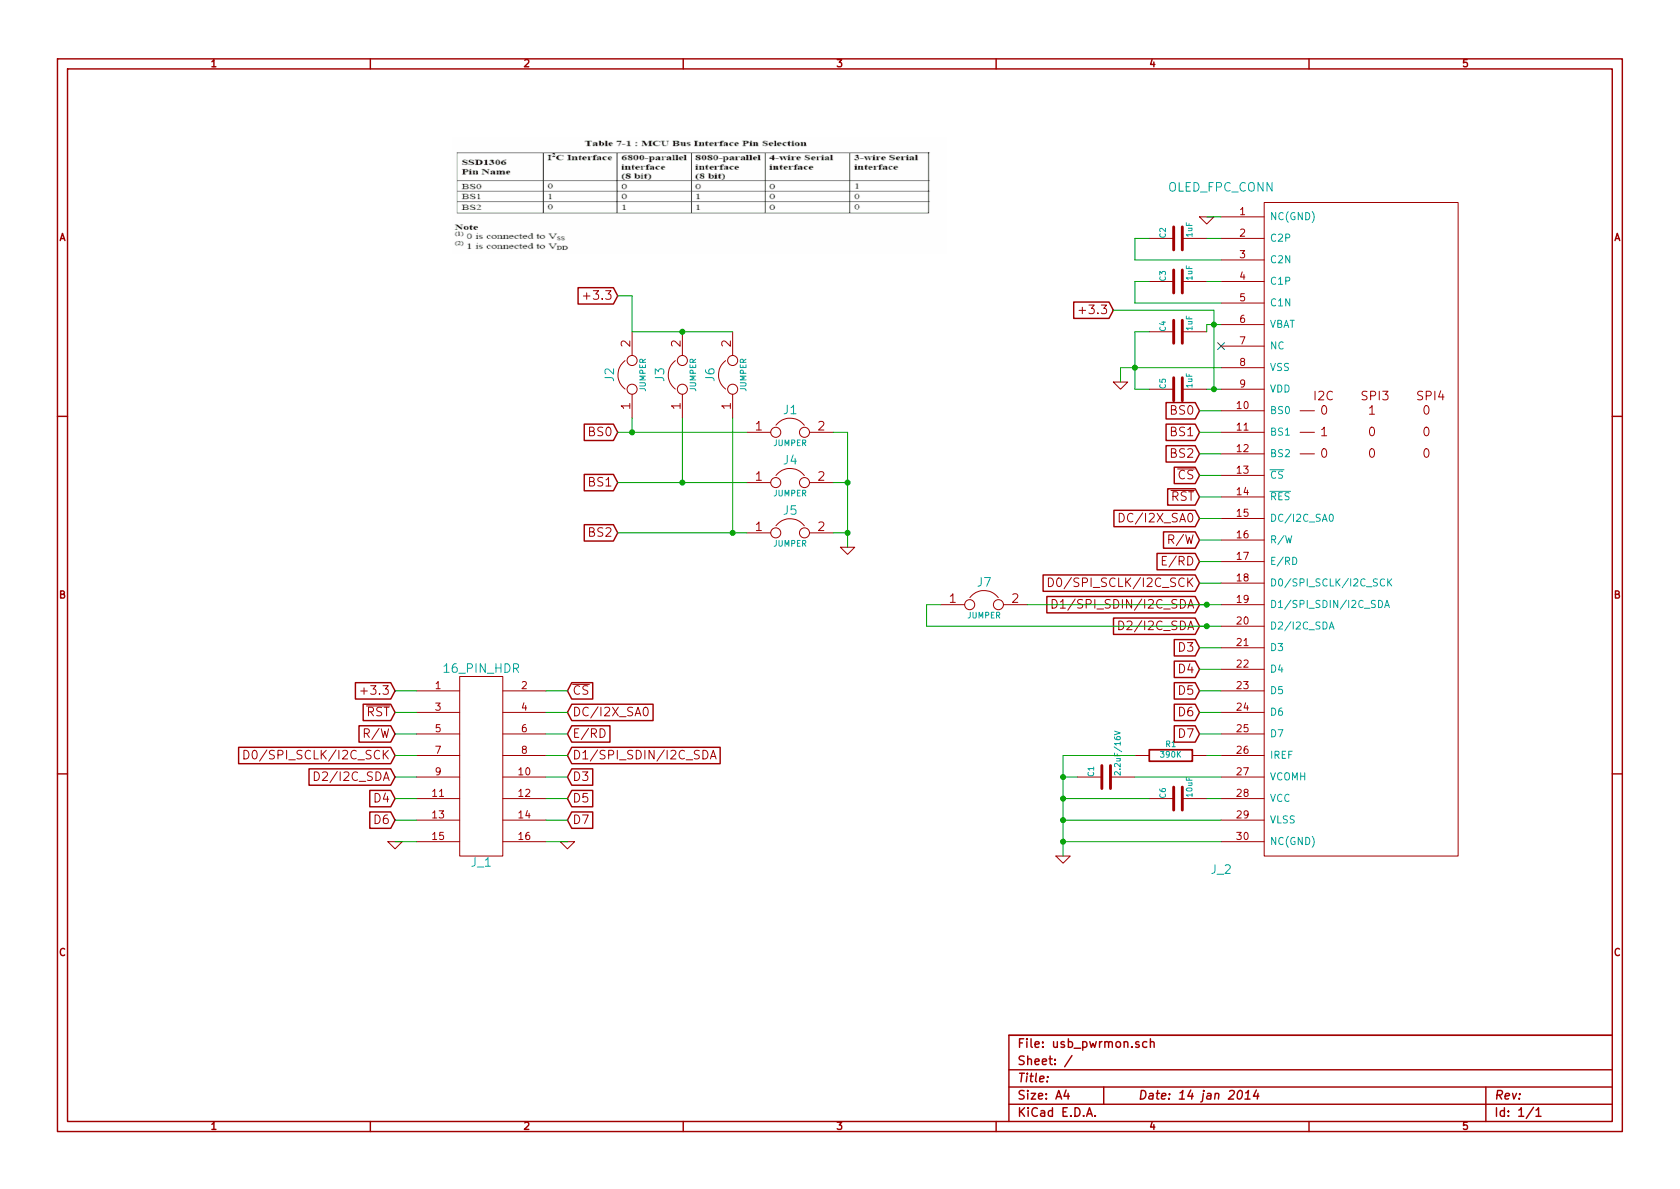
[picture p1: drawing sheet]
EESchema Schematic File Version 2
LIBS:power
LIBS:device
LIBS:transistors
LIBS:conn
LIBS:linear
LIBS:regul
LIBS:74xx
LIBS:cmos4000
LIBS:adc-dac
LIBS:memory
LIBS:xilinx
LIBS:special
LIBS:microcontrollers
LIBS:dsp
LIBS:microchip
LIBS:analog_switches
LIBS:motorola
LIBS:texas
LIBS:intel
LIBS:audio
LIBS:interface
LIBS:digital-audio
LIBS:philips
LIBS:display
LIBS:cypress
LIBS:siliconi
LIBS:opto
LIBS:atmel
LIBS:contrib
LIBS:valves
LIBS:usb_pwrmon
LIBS:usb_pwrmon-cache
EELAYER 27 0
EELAYER END
$Descr A4 11693 8268
encoding utf-8
Sheet 1 1
Title ""
Date "14 jan 2014"
Rev ""
Comp ""
Comment1 ""
Comment2 ""
Comment3 ""
Comment4 ""
$EndDescr
$Comp
L OLED_FPC_CONN J_2
U 1 1
P 8500 1500
F 0 "J_2" H 8500 -3050 60  0000 C CNN
F 1 "OLED_FPC_CONN" H 8500 1700 60  0000 C CNN
F 2 "" H 8500 1150 60  0000 C CNN
F 3 "" H 8500 1150 60  0000 C CNN
	1    8500 1500
	1    0    0    -1  
$EndComp
$Comp
L GND #PWR01
U 1 1
P 8400 1500
F 0 "#PWR01" H 8400 1500 30  0001 C CNN
F 1 "GND" H 8400 1430 30  0001 C CNN
F 2 "" H 8400 1500 60  0000 C CNN
F 3 "" H 8400 1500 60  0000 C CNN
	1    8400 1500
	1    0    0    -1  
$EndComp
$Comp
L C C2
U 1 1
P 8200 1650
F 0 "C2" H 8200 1750 40  0000 L CNN
F 1 "1uF" H 8206 1565 40  0000 L CNN
F 2 "~" H 8238 1500 30  0000 C CNN
F 3 "~" H 8200 1650 60  0000 C CNN
	1    8200 1650
	0    -1   -1   0   
$EndComp
$Comp
L C C3
U 1 1
P 8200 1950
F 0 "C3" H 8200 2050 40  0000 L CNN
F 1 "1uF" H 8206 1865 40  0000 L CNN
F 2 "~" H 8238 1800 30  0000 C CNN
F 3 "~" H 8200 1950 60  0000 C CNN
	1    8200 1950
	0    -1   -1   0   
$EndComp
$Comp
L C C4
U 1 1
P 8200 2300
F 0 "C4" H 8200 2400 40  0000 L CNN
F 1 "1uF" H 8206 2215 40  0000 L CNN
F 2 "~" H 8238 2150 30  0000 C CNN
F 3 "~" H 8200 2300 60  0000 C CNN
	1    8200 2300
	0    -1   -1   0   
$EndComp
$Comp
L C C5
U 1 1
P 8200 2700
F 0 "C5" H 8200 2800 40  0000 L CNN
F 1 "1uF" H 8206 2615 40  0000 L CNN
F 2 "~" H 8238 2550 30  0000 C CNN
F 3 "~" H 8200 2700 60  0000 C CNN
	1    8200 2700
	0    -1   -1   0   
$EndComp
NoConn ~ 8500 2400
Text GLabel 7750 2150 0    60   Input ~ 0
+3.3
$Comp
L GND #PWR02
U 1 1
P 7800 2650
F 0 "#PWR02" H 7800 2650 30  0001 C CNN
F 1 "GND" H 7800 2580 30  0001 C CNN
F 2 "" H 7800 2650 60  0000 C CNN
F 3 "" H 7800 2650 60  0000 C CNN
	1    7800 2650
	1    0    0    -1  
$EndComp
$Comp
L JUMPER J2
U 1 1
P 4400 2600
F 0 "J2" H 4400 2750 60  0000 C CNN
F 1 "JUMPER" H 4400 2520 40  0000 C CNN
F 2 "~" H 4400 2600 60  0000 C CNN
F 3 "~" H 4400 2600 60  0000 C CNN
	1    4400 2600
	0    -1   -1   0   
$EndComp
$Comp
L JUMPER J6
U 1 1
P 5100 2600
F 0 "J6" H 5100 2750 60  0000 C CNN
F 1 "JUMPER" H 5100 2520 40  0000 C CNN
F 2 "~" H 5100 2600 60  0000 C CNN
F 3 "~" H 5100 2600 60  0000 C CNN
	1    5100 2600
	0    -1   -1   0   
$EndComp
$Comp
L JUMPER J3
U 1 1
P 4750 2600
F 0 "J3" H 4750 2750 60  0000 C CNN
F 1 "JUMPER" H 4750 2520 40  0000 C CNN
F 2 "~" H 4750 2600 60  0000 C CNN
F 3 "~" H 4750 2600 60  0000 C CNN
	1    4750 2600
	0    -1   -1   0   
$EndComp
$Comp
L R R1
U 1 1
P 8150 5250
F 0 "R1" V 8230 5250 40  0000 C CNN
F 1 "390K" V 8157 5251 40  0000 C CNN
F 2 "~" V 8080 5250 30  0000 C CNN
F 3 "~" H 8150 5250 30  0000 C CNN
	1    8150 5250
	0    -1   -1   0   
$EndComp
$Comp
L C C1
U 1 1
P 7700 5400
F 0 "C1" H 7700 5500 40  0000 L CNN
F 1 "2.2uF/16V" H 7706 5315 40  0000 L CNN
F 2 "~" H 7738 5250 30  0000 C CNN
F 3 "~" H 7700 5400 60  0000 C CNN
	1    7700 5400
	0    -1   -1   0   
$EndComp
$Comp
L C C6
U 1 1
P 8200 5550
F 0 "C6" H 8200 5650 40  0000 L CNN
F 1 "10uF" H 8206 5465 40  0000 L CNN
F 2 "~" H 8238 5400 30  0000 C CNN
F 3 "~" H 8200 5550 60  0000 C CNN
	1    8200 5550
	0    -1   -1   0   
$EndComp
$Comp
L GND #PWR03
U 1 1
P 7400 5950
F 0 "#PWR03" H 7400 5950 30  0001 C CNN
F 1 "GND" H 7400 5880 30  0001 C CNN
F 2 "" H 7400 5950 60  0000 C CNN
F 3 "" H 7400 5950 60  0000 C CNN
	1    7400 5950
	1    0    0    -1  
$EndComp
Text GLabel 8350 3300 0    60   Input ~ 0
~CS
Text GLabel 8350 3450 0    60   Input ~ 0
~RST
Text GLabel 8350 3600 0    60   Input ~ 0
DC/I2X_SA0
Text GLabel 8350 3750 0    60   Input ~ 0
R/W
Text GLabel 8350 3900 0    60   Input ~ 0
E/RD
Text GLabel 8350 4050 0    60   Input ~ 0
D0/SPI_SCLK/I2C_SCK
Text GLabel 8350 4200 0    60   Input ~ 0
D1/SPI_SDIN/I2C_SDA
$Comp
L JUMPER J7
U 1 1
P 6850 4200
F 0 "J7" H 6850 4350 60  0000 C CNN
F 1 "JUMPER" H 6850 4120 40  0000 C CNN
F 2 "~" H 6850 4200 60  0000 C CNN
F 3 "~" H 6850 4200 60  0000 C CNN
	1    6850 4200
	1    0    0    -1  
$EndComp
Text GLabel 8350 4350 0    60   Input ~ 0
D2/I2C_SDA
Text GLabel 8350 4500 0    60   Input ~ 0
D3
Text GLabel 8350 4650 0    60   Input ~ 0
D4
Text GLabel 8350 4800 0    60   Input ~ 0
D5
Text GLabel 8350 4950 0    60   Input ~ 0
D6
Text GLabel 8350 5100 0    60   Input ~ 0
D7
EndData
$EndBitmap
$Comp
L GND #PWR04
U 1 1
P 5900 3800
F 0 "#PWR04" H 5900 3800 30  0001 C CNN
F 1 "GND" H 5900 3730 30  0001 C CNN
F 2 "" H 5900 3800 60  0000 C CNN
F 3 "" H 5900 3800 60  0000 C CNN
	1    5900 3800
	1    0    0    -1  
$EndComp
Text GLabel 8350 2850 0    60   Input ~ 0
BS0
Text GLabel 8350 3000 0    60   Input ~ 0
BS1
Text GLabel 8350 3150 0    60   Input ~ 0
BS2
Text GLabel 4300 3000 0    60   Input ~ 0
BS0
Text GLabel 4300 3350 0    60   Input ~ 0
BS1
Text GLabel 4300 3700 0    60   Input ~ 0
BS2
Text GLabel 4300 2050 0    60   Input ~ 0
+3.3
$Comp
L JUMPER J1
U 1 1
P 5500 3000
F 0 "J1" H 5500 3150 60  0000 C CNN
F 1 "JUMPER" H 5500 2920 40  0000 C CNN
F 2 "~" H 5500 3000 60  0000 C CNN
F 3 "~" H 5500 3000 60  0000 C CNN
	1    5500 3000
	1    0    0    -1  
$EndComp
$Comp
L JUMPER J4
U 1 1
P 5500 3350
F 0 "J4" H 5500 3500 60  0000 C CNN
F 1 "JUMPER" H 5500 3270 40  0000 C CNN
F 2 "~" H 5500 3350 60  0000 C CNN
F 3 "~" H 5500 3350 60  0000 C CNN
	1    5500 3350
	1    0    0    -1  
$EndComp
$Comp
L JUMPER J5
U 1 1
P 5500 3700
F 0 "J5" H 5500 3850 60  0000 C CNN
F 1 "JUMPER" H 5500 3620 40  0000 C CNN
F 2 "~" H 5500 3700 60  0000 C CNN
F 3 "~" H 5500 3700 60  0000 C CNN
	1    5500 3700
	1    0    0    -1  
$EndComp
Text GLabel 3950 4800 2    60   Input ~ 0
~CS
Text GLabel 2750 4950 0    60   Input ~ 0
~RST
Text GLabel 3950 4950 2    60   Input ~ 0
DC/I2X_SA0
Text GLabel 2750 5100 0    60   Input ~ 0
R/W
Text GLabel 3950 5100 2    60   Input ~ 0
E/RD
Text GLabel 2750 5250 0    60   Input ~ 0
D0/SPI_SCLK/I2C_SCK
Text GLabel 3950 5250 2    60   Input ~ 0
D1/SPI_SDIN/I2C_SDA
Text GLabel 2750 5400 0    60   Input ~ 0
D2/I2C_SDA
Text GLabel 3950 5400 2    60   Input ~ 0
D3
Text GLabel 2750 5550 0    60   Input ~ 0
D4
Text GLabel 3950 5550 2    60   Input ~ 0
D5
Text GLabel 2750 5700 0    60   Input ~ 0
D6
Text GLabel 3950 5700 2    60   Input ~ 0
D7
Text GLabel 2750 4800 0    60   Input ~ 0
+3.3
$Comp
L GND #PWR05
U 1 1
P 2750 5850
F 0 "#PWR05" H 2750 5850 30  0001 C CNN
F 1 "GND" H 2750 5780 30  0001 C CNN
F 2 "" H 2750 5850 60  0000 C CNN
F 3 "" H 2750 5850 60  0000 C CNN
	1    2750 5850
	1    0    0    -1  
$EndComp
$Comp
L 16_PIN_HDR J_1
U 1 1
P 3350 5350
F 0 "J_1" H 3350 4700 60  0000 C CNN
F 1 "16_PIN_HDR" H 3350 6050 60  0000 C CNN
F 2 "" H 2900 5300 60  0000 C CNN
F 3 "" H 2900 5300 60  0000 C CNN
	1    3350 5350
	1    0    0    -1  
$EndComp
$Comp
L GND #PWR06
U 1 1
P 3950 5850
F 0 "#PWR06" H 3950 5850 30  0001 C CNN
F 1 "GND" H 3950 5780 30  0001 C CNN
F 2 "" H 3950 5850 60  0000 C CNN
F 3 "" H 3950 5850 60  0000 C CNN
	1    3950 5850
	1    0    0    -1  
$EndComp
Wire Wire Line
	8400 1500 8500 1500
Wire Wire Line
	8500 1650 8400 1650
Wire Wire Line
	8000 1650 7900 1650
Wire Wire Line
	7900 1650 7900 1800
Wire Wire Line
	7900 1800 8500 1800
Wire Wire Line
	8400 1950 8500 1950
Wire Wire Line
	8000 1950 7900 1950
Wire Wire Line
	7900 1950 7900 2100
Wire Wire Line
	7900 2100 8500 2100
Wire Wire Line
	8400 2250 8500 2250
Wire Wire Line
	8400 2700 8500 2700
Wire Wire Line
	7900 2700 8000 2700
Wire Wire Line
	7800 2550 8500 2550
Connection ~ 7900 2550
Wire Wire Line
	8450 2150 8450 2700
Connection ~ 8450 2700
Connection ~ 8450 2250
Wire Wire Line
	8400 2250 8400 2300
Wire Wire Line
	8000 2300 7900 2300
Wire Wire Line
	7900 2300 7900 2700
Wire Wire Line
	8450 2150 7750 2150
Wire Wire Line
	7800 2650 7800 2550
Wire Wire Line
	8400 5250 8500 5250
Wire Wire Line
	7900 5400 8500 5400
Wire Wire Line
	7900 5250 7400 5250
Wire Wire Line
	7400 5250 7400 5950
Wire Wire Line
	7400 5400 7500 5400
Wire Wire Line
	8400 5550 8500 5550
Wire Wire Line
	7400 5550 8000 5550
Connection ~ 7400 5400
Wire Wire Line
	7400 5850 8500 5850
Connection ~ 7400 5550
Connection ~ 7400 5850
Wire Wire Line
	8500 5700 7400 5700
Connection ~ 7400 5700
Wire Wire Line
	8350 3300 8500 3300
Wire Wire Line
	8350 3450 8500 3450
Wire Wire Line
	8500 3600 8350 3600
Wire Wire Line
	8350 3750 8500 3750
Wire Wire Line
	8500 3900 8350 3900
Wire Wire Line
	8350 4050 8500 4050
Wire Wire Line
	8350 4200 8500 4200
Wire Wire Line
	8400 4200 7150 4200
Connection ~ 8400 4200
Wire Wire Line
	8350 4350 8500 4350
Wire Wire Line
	8500 4500 8350 4500
Wire Wire Line
	8350 4650 8500 4650
Wire Wire Line
	8500 4800 8350 4800
Wire Wire Line
	8350 4950 8500 4950
Wire Wire Line
	8500 5100 8350 5100
Wire Wire Line
	6550 4200 6450 4200
Wire Wire Line
	6450 4200 6450 4350
Wire Wire Line
	6450 4350 8400 4350
Connection ~ 8400 4350
Wire Wire Line
	8350 2850 8500 2850
Wire Wire Line
	8500 3000 8350 3000
Wire Wire Line
	8350 3150 8500 3150
Wire Wire Line
	4300 2050 4400 2050
Wire Wire Line
	4400 2050 4400 2300
Wire Wire Line
	4400 2300 5100 2300
Connection ~ 4750 2300
Wire Wire Line
	4300 3000 5200 3000
Wire Wire Line
	4400 3000 4400 2900
Wire Wire Line
	4750 2900 4750 3350
Wire Wire Line
	4300 3350 5200 3350
Wire Wire Line
	5100 2900 5100 3700
Wire Wire Line
	4300 3700 5200 3700
Connection ~ 4400 3000
Connection ~ 4750 3350
Connection ~ 5100 3700
Wire Wire Line
	5900 3000 5900 3800
Wire Wire Line
	5900 3700 5800 3700
Wire Wire Line
	5900 3350 5800 3350
Connection ~ 5900 3700
Wire Wire Line
	5900 3000 5800 3000
Connection ~ 5900 3350
Wire Wire Line
	2750 4800 2900 4800
Wire Wire Line
	3950 4800 3800 4800
Wire Wire Line
	3950 4950 3800 4950
Wire Wire Line
	2750 4950 2900 4950
Wire Wire Line
	2750 5100 2900 5100
Wire Wire Line
	2900 5250 2750 5250
Wire Wire Line
	2750 5400 2900 5400
Wire Wire Line
	2900 5550 2750 5550
Wire Wire Line
	2900 5700 2750 5700
Wire Wire Line
	2750 5850 2900 5850
Wire Wire Line
	3800 5850 3950 5850
Wire Wire Line
	3950 5700 3800 5700
Wire Wire Line
	3800 5550 3950 5550
Wire Wire Line
	3950 5400 3800 5400
Wire Wire Line
	3800 5250 3950 5250
Wire Wire Line
	3950 5100 3800 5100
$EndSCHEMATC
